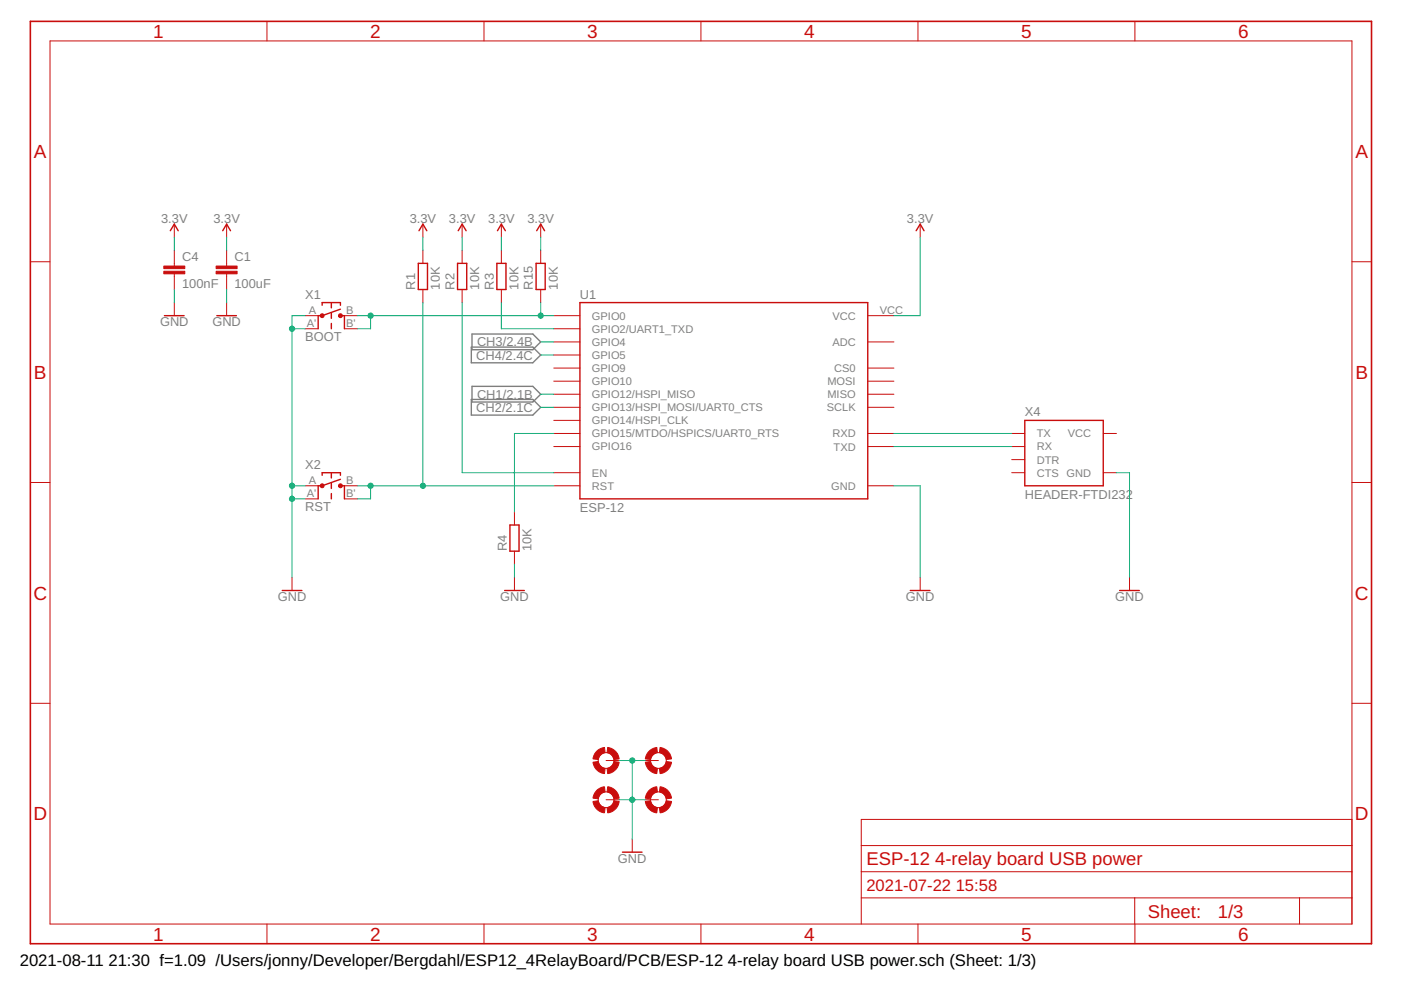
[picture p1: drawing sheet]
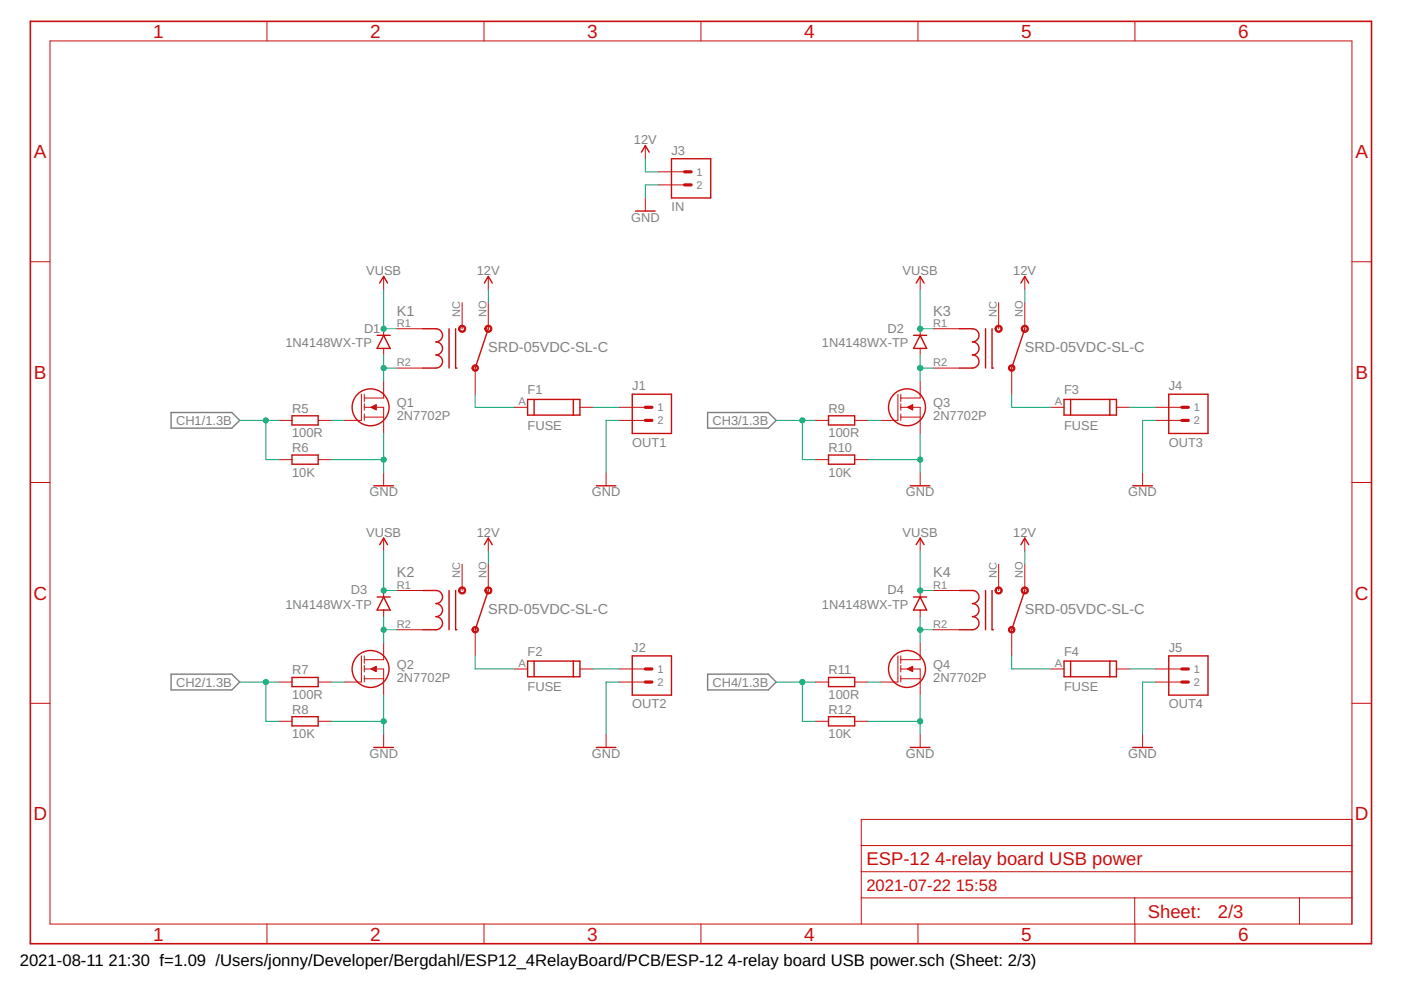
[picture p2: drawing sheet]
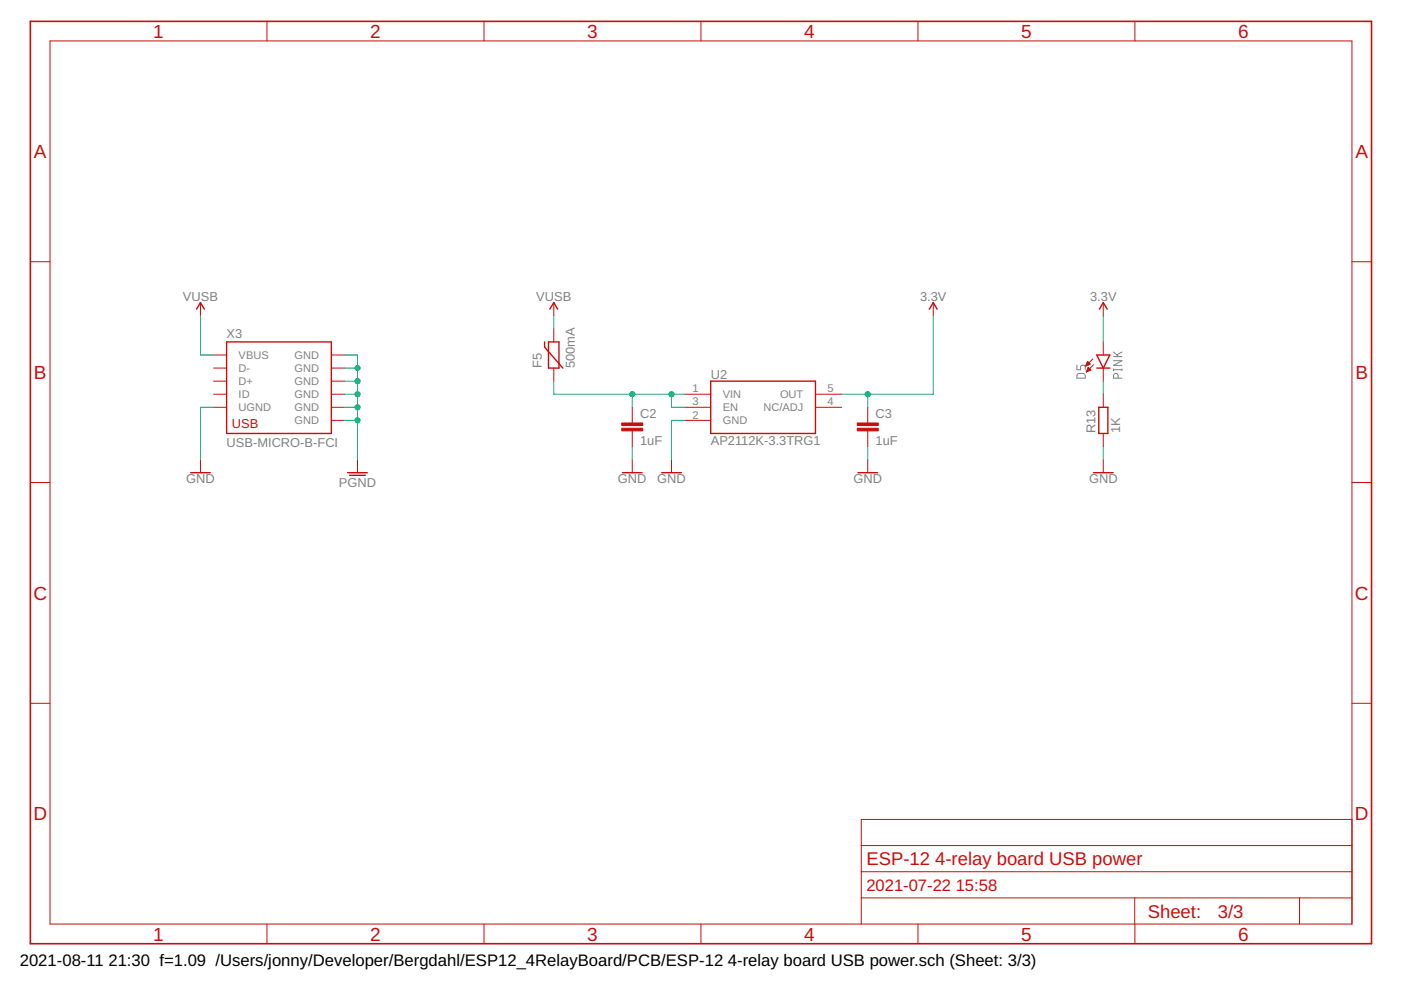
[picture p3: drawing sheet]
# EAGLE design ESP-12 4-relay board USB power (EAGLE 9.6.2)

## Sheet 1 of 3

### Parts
C1  100uF  CAPC0603  [C0603]
C4  100nF  CAPC0603  [C0603]
H1  MOUNTHOLE-PAD3.2  [3.2-PAD]
H2  MOUNTHOLE-PAD3.2  [3.2-PAD]
H3  MOUNTHOLE-PAD3.2  [3.2-PAD]
H4  MOUNTHOLE-PAD3.2  [3.2-PAD]
R1  10K  RESISTOR0603  [R0603]
R2  10K  RESISTOR0603  [R0603]
R3  10K  RESISTOR0603  [R0603]
R4  10K  RESISTOR0603  [R0603]
R15  10K  RESISTOR0603  [R0603]
U1  ESP-12  ESP-12E  [ESP-12E]
X1  BOOT  TACT-SWITCHEVQ  [TACT-SWITCH-EVQ]
X2  RST  TACT-SWITCHEVQ  [TACT-SWITCH-EVQ]
X4  HEADER-FTDI232  [FTDI232-1X06]

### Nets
3.3V: C1.1 C4.1 R1.2 R2.2 R3.2 R15.2 U1.VCC ; also sheet 3
CH1: U1.GPIO12(GPIO12/HSPI_MISO) ; also sheet 2
CH2: U1.GPIO13(GPIO13/HSPI_MOSI/UART0_CTS) ; also sheet 2
CH3: U1.GPIO4 ; also sheet 2
CH4: U1.GPIO5 ; also sheet 2
GND: C1.2 C4.2 H1.B3,2(MOUNT) H2.B3,2(MOUNT) H3.B3,2(MOUNT) H4.B3,2(MOUNT) R4.1 U1.GND X1.A X1.A' X2.A X2.A' X4.GND ; also sheet 2,3
N$7: R4.2 U1.GPIO15(GPIO15/MTDO/HSPICS/UART0_RTS)
N$16: R2.1 U1.EN
N$19: R1.1 U1.RST X2.B X2.B'
N$22: R15.1 U1.GPIO0 X1.B X1.B'
N$24: R3.1 U1.GPIO2(GPIO2/UART1_TXD)
RXD: U1.RXD X4.TX
TXD: U1.TXD X4.RX
Unconnected: U1.ADC U1.CS0 U1.GPIO9 U1.GPIO10 U1.GPIO14(GPIO14/HSPI_CLK) U1.GPIO16 U1.MISO U1.MOSI U1.SCLK X4.CTS X4.DTR

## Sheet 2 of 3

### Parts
D1  1N4148WX-TP  DIODE1N4148WX-TP  [SOD-323]
D2  1N4148WX-TP  DIODE1N4148WX-TP  [SOD-323]
D3  1N4148WX-TP  DIODE1N4148WX-TP  [SOD-323]
D4  1N4148WX-TP  DIODE1N4148WX-TP  [SOD-323]
F1  FUSE  FUSETEAL  [FUSE-TEAL]
F2  FUSE  FUSETEAL  [FUSE-TEAL]
F3  FUSE  FUSETEAL  [FUSE-TEAL]
F4  FUSE  FUSETEAL  [FUSE-TEAL]
J1  OUT1  TERMINAL-1X02-5.08OSTTC022162  [ONSHORE-OSTTC022162]
J2  OUT2  TERMINAL-1X02-5.08OSTTC022162  [ONSHORE-OSTTC022162]
J3  IN  TERMINAL-1X02-5.08OSTTC022162  [ONSHORE-OSTTC022162]
J4  OUT3  TERMINAL-1X02-5.08OSTTC022162  [ONSHORE-OSTTC022162]
J5  OUT4  TERMINAL-1X02-5.08OSTTC022162  [ONSHORE-OSTTC022162]
K1  SRD-05VDC-SL-C  RELAYSRD-05VDC-SL-C  [RELAY-SRD-05VDC-SL-C]
K2  SRD-05VDC-SL-C  RELAYSRD-05VDC-SL-C  [RELAY-SRD-05VDC-SL-C]
K3  SRD-05VDC-SL-C  RELAYSRD-05VDC-SL-C  [RELAY-SRD-05VDC-SL-C]
K4  SRD-05VDC-SL-C  RELAYSRD-05VDC-SL-C  [RELAY-SRD-05VDC-SL-C]
Q1  2N7702P  MOSFET-NCHSOT23-3  [SOT23-3]
Q2  2N7702P  MOSFET-NCHSOT23-3  [SOT23-3]
Q3  2N7702P  MOSFET-NCHSOT23-3  [SOT23-3]
Q4  2N7702P  MOSFET-NCHSOT23-3  [SOT23-3]
R5  100R  RESISTOR0603  [R0603]
R6  10K  RESISTOR0603  [R0603]
R7  100R  RESISTOR0603  [R0603]
R8  10K  RESISTOR0603  [R0603]
R9  100R  RESISTOR0603  [R0603]
R10  10K  RESISTOR0603  [R0603]
R11  100R  RESISTOR0603  [R0603]
R12  10K  RESISTOR0603  [R0603]

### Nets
12V: J3.1 K1.NO(NC) K2.NO(NC) K3.NO(NC) K4.NO(NC)
CH1: R5.1 R6.1 ; also sheet 1
CH2: R7.1 R8.1 ; also sheet 1
CH3: R9.1 R10.1 ; also sheet 1
CH4: R11.1 R12.1 ; also sheet 1
GND: J1.2 J2.2 J3.2 J4.2 J5.2 Q1.2(S) Q2.2(S) Q3.2(S) Q4.2(S) R6.2 R8.2 R10.2 R12.2 ; also sheet 1,3
N$1: D1.2(A) K1.R2 Q1.3(D)
N$2: F1.A K1.C
N$3: F1.B J1.1
N$4: Q1.1(G) R5.2
N$8: D3.2(A) K2.R2 Q2.3(D)
N$9: Q2.1(G) R7.2
N$10: F2.A K2.C
N$11: F2.B J2.1
N$12: D2.2(A) K3.R2 Q3.3(D)
N$13: F3.A K3.C
N$14: F3.B J4.1
N$15: Q3.1(G) R9.2
N$17: D4.2(A) K4.R2 Q4.3(D)
N$18: Q4.1(G) R11.2
N$20: F4.A K4.C
N$21: F4.B J5.1
VUSB: D1.1(C) D2.1(C) D3.1(C) D4.1(C) K1.R1 K2.R1 K3.R1 K4.R1 ; also sheet 3
Unconnected: K1.NC(NO) K2.NC(NO) K3.NC(NO) K4.NC(NO)

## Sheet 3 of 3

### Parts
C2  1uF  CAPC0603  [C0603]
C3  1uF  CAPC0603  [C0603]
D5  PINK  LED0603  [LED0603]
F5  500mA  PTC0ZCJ  [PTC-0ZCJ-1206]
R13  1K  RESISTOR0603  [R0603]
U2  AP2112K-3.3TRG1  REGULATOR-AP2112KK-SOT23-5  [SOT23-5]
X3  USB-MICRO-B-FCI  [USB-MICRO-B-FCI]

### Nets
3.3V: C3.1 D5.A U2.5(OUT) ; also sheet 1
GND: C2.2 C3.2 R13.1 U2.2(GND) X3.5(UGND) ; also sheet 1,2
N$5: D5.C R13.2
N$6: C2.1 F5.1 U2.1(VIN) U2.3(EN)
PGND: X3.GND@1(GND) X3.GND@2(GND) X3.GND@3(GND) X3.GND@4(GND) X3.GND@5(GND) X3.GND@6(GND)
VUSB: F5.2 X3.1(VBUS) ; also sheet 2
Unconnected: U2.4(NC/ADJ) X3.2(D-) X3.3(D+) X3.4(ID)

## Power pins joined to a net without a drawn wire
VCC: X4.VCC
